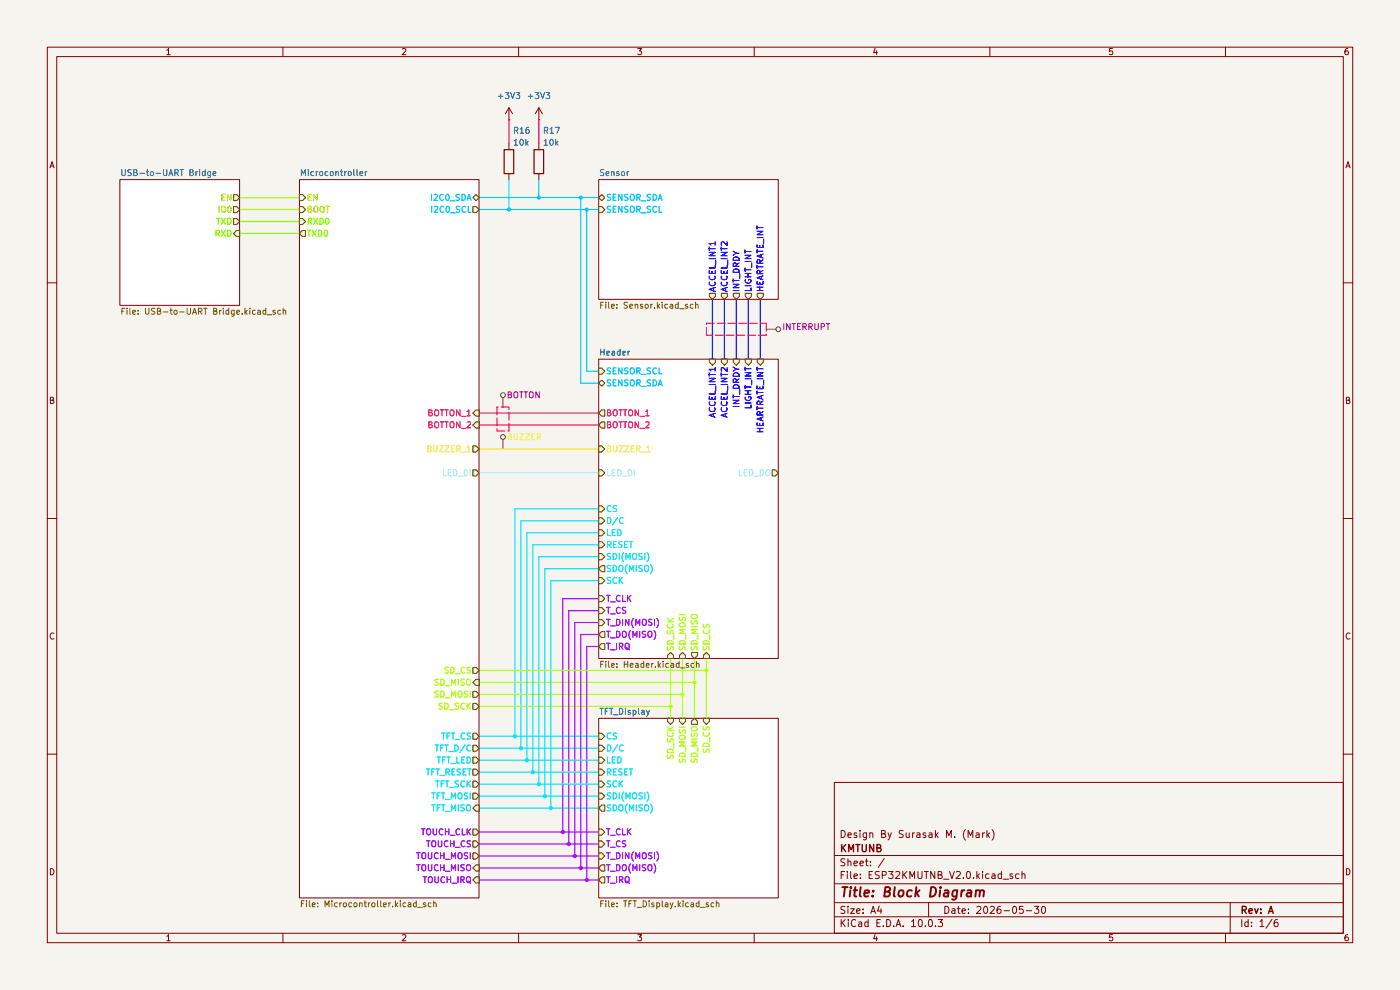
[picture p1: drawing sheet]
(kicad_sch
 (version 20260306)
 (generator "eeschema")
 (generator_version "10.0")
 (paper "A4")
 (title_block
  (title "${SHEETNAME}")
  (date "2026-05-30")
  (rev "A")
  (company "KMTUNB")
  (comment 1 "Design By Surasak M. (Mark)"))
 (lib_symbols
  (symbol "Device:R"
   (pin_numbers (hide yes))
   (pin_names
    (offset 0)) (exclude_from_sim no) (in_bom yes) (on_board yes)
   (in_pos_files yes)
   (duplicate_pin_numbers_are_jumpers no)
   (property "Reference" "R" (at 2.032 0 90) (show_name no) (do_not_autoplace no) (effects (font (size 1.27 1.27))))
   (property "Value" "R" (at 0 0 90) (show_name no) (do_not_autoplace no) (effects (font (size 1.27 1.27))))
   (property "Footprint" "" (at -1.778 0 90) (show_name no) (do_not_autoplace no) (hide yes) (effects (font (size 1.27 1.27))))
   (property "Datasheet" "" (at 0 0 0) (show_name no) (do_not_autoplace no) (hide yes) (effects (font (size 1.27 1.27))))
   (property "Description" "Resistor" (at 0 0 0) (show_name no) (do_not_autoplace no) (hide yes) (effects (font (size 1.27 1.27))))
   (symbol "R_0_1"
    (rectangle (start -1.016 -2.54) (end 1.016 2.54) (stroke (width 0.254) (type default)) (fill (type none))))
   (symbol "R_1_1"
    (pin passive line (at 0 3.81 270) (length 1.27) (name "" (effects (font (size 1.27 1.27)))) (number "1" (effects (font (size 1.27 1.27)))))
    (pin passive line (at 0 -3.81 90) (length 1.27) (name "" (effects (font (size 1.27 1.27)))) (number "2" (effects (font (size 1.27 1.27))))))
   (embedded_fonts no))
  (symbol "power:+3V3"
   (power global)
   (pin_numbers (hide yes))
   (pin_names
    (offset 0) (hide yes)) (exclude_from_sim no) (in_bom yes) (on_board yes)
   (in_pos_files yes)
   (duplicate_pin_numbers_are_jumpers no)
   (property "Reference" "#PWR" (at 0 -3.81 0) (show_name no) (do_not_autoplace no) (hide yes) (effects (font (size 1.27 1.27))))
   (property "Value" "+3V3" (at 0 3.556 0) (show_name no) (do_not_autoplace no) (effects (font (size 1.27 1.27))))
   (property "Footprint" "" (at 0 0 0) (show_name no) (do_not_autoplace no) (hide yes) (effects (font (size 1.27 1.27))))
   (property "Datasheet" "" (at 0 0 0) (show_name no) (do_not_autoplace no) (hide yes) (effects (font (size 1.27 1.27))))
   (property "Description" "Power symbol creates a global label with name \"+3V3\"" (at 0 0 0) (show_name no) (do_not_autoplace no) (hide yes) (effects (font (size 1.27 1.27))))
   (symbol "+3V3_0_1"
    (polyline (pts (xy -0.762 1.27) (xy 0 2.54)) (stroke (width 0) (type default)) (fill (type none)))
    (polyline (pts (xy 0 2.54) (xy 0.762 1.27)) (stroke (width 0) (type default)) (fill (type none)))
    (polyline (pts (xy 0 0) (xy 0 2.54)) (stroke (width 0) (type default)) (fill (type none))))
   (symbol "+3V3_1_1"
    (pin power_in line (at 0 0 90) (length 0) (name "" (effects (font (size 1.27 1.27)))) (number "1" (effects (font (size 1.27 1.27))))))
   (embedded_fonts no)))
 (junction
  (at 142.24 149.86)
  (diameter 0)
  (color 0 0 0 0))
 (junction
  (at 113.03 163.83)
  (diameter 0)
  (color 0 0 0 0))
 (junction
  (at 147.32 144.78)
  (diameter 0)
  (color 0 0 0 0))
 (junction
  (at 111.76 161.29)
  (diameter 0)
  (color 0 0 0 0))
 (junction
  (at 144.78 147.32)
  (diameter 0)
  (color 0 0 0 0))
 (junction
  (at 123.19 184.15)
  (diameter 0)
  (color 0 0 0 0))
 (junction
  (at 124.46 44.45)
  (diameter 0)
  (color 0 0 0 0))
 (junction
  (at 114.3 41.91)
  (diameter 0)
  (color 0 0 0 0))
 (junction
  (at 109.22 156.21)
  (diameter 0)
  (color 0 0 0 0))
 (junction
  (at 115.57 168.91)
  (diameter 0)
  (color 0 0 0 0))
 (junction
  (at 114.3 166.37)
  (diameter 0)
  (color 0 0 0 0))
 (junction
  (at 120.65 179.07)
  (diameter 0)
  (color 0 0 0 0))
 (junction
  (at 121.92 181.61)
  (diameter 0)
  (color 0 0 0 0))
 (junction
  (at 116.84 171.45)
  (diameter 0)
  (color 0 0 0 0))
 (junction
  (at 124.46 186.69)
  (diameter 0)
  (color 0 0 0 0))
 (junction
  (at 107.95 44.45)
  (diameter 0)
  (color 0 0 0 0))
 (junction
  (at 110.49 158.75)
  (diameter 0)
  (color 0 0 0 0))
 (junction
  (at 123.19 41.91)
  (diameter 0)
  (color 0 0 0 0))
 (junction
  (at 119.38 176.53)
  (diameter 0)
  (color 0 0 0 0))
 (junction
  (at 149.86 142.24)
  (diameter 0)
  (color 0 0 0 0))
 (wire
  (pts (xy 149.86 139.7) (xy 149.86 142.24))
  (stroke (width 0) (type default)))
 (wire
  (pts (xy 101.6 179.07) (xy 120.65 179.07))
  (stroke (width 0) (type default)))
 (wire
  (pts (xy 123.19 41.91) (xy 127 41.91))
  (stroke (width 0) (type default)))
 (wire
  (pts (xy 144.78 152.4) (xy 144.78 147.32))
  (stroke (width 0) (type default)))
 (wire
  (pts (xy 101.6 100.33) (xy 127 100.33))
  (stroke (width 0) (type default)))
 (wire
  (pts (xy 147.32 144.78) (xy 101.6 144.78))
  (stroke (width 0) (type default)))
 (wire
  (pts (xy 124.46 186.69) (xy 127 186.69))
  (stroke (width 0) (type default)))
 (wire
  (pts (xy 127 110.49) (xy 110.49 110.49))
  (stroke (width 0) (type default)))
 (wire
  (pts (xy 119.38 176.53) (xy 127 176.53))
  (stroke (width 0) (type default)))
 (wire
  (pts (xy 123.19 184.15) (xy 127 184.15))
  (stroke (width 0) (type default)))
 (wire
  (pts (xy 116.84 171.45) (xy 127 171.45))
  (stroke (width 0) (type default)))
 (wire
  (pts (xy 156.21 63.5) (xy 156.21 76.2))
  (stroke (width 0) (type default)))
 (wire
  (pts (xy 114.3 25.4) (xy 114.3 30.48))
  (stroke (width 0) (type default)))
 (wire
  (pts (xy 101.6 95.25) (xy 127 95.25))
  (stroke (width 0) (type default)))
 (wire
  (pts (xy 101.6 161.29) (xy 111.76 161.29))
  (stroke (width 0) (type default)))
 (wire
  (pts (xy 109.22 156.21) (xy 127 156.21))
  (stroke (width 0) (type default)))
 (wire
  (pts (xy 120.65 129.54) (xy 120.65 179.07))
  (stroke (width 0) (type default)))
 (wire
  (pts (xy 114.3 41.91) (xy 123.19 41.91))
  (stroke (width 0) (type default)))
 (wire
  (pts (xy 124.46 78.74) (xy 124.46 44.45))
  (stroke (width 0) (type default)))
 (wire
  (pts (xy 127 118.11) (xy 114.3 118.11))
  (stroke (width 0) (type default)))
 (wire
  (pts (xy 149.86 142.24) (xy 101.6 142.24))
  (stroke (width 0) (type default)))
 (wire
  (pts (xy 147.32 139.7) (xy 147.32 144.78))
  (stroke (width 0) (type default)))
 (wire
  (pts (xy 147.32 152.4) (xy 147.32 144.78))
  (stroke (width 0) (type default)))
 (wire
  (pts (xy 110.49 110.49) (xy 110.49 158.75))
  (stroke (width 0) (type default)))
 (wire
  (pts (xy 101.6 156.21) (xy 109.22 156.21))
  (stroke (width 0) (type default)))
 (wire
  (pts (xy 121.92 132.08) (xy 121.92 181.61))
  (stroke (width 0) (type default)))
 (wire
  (pts (xy 101.6 176.53) (xy 119.38 176.53))
  (stroke (width 0) (type default)))
 (wire
  (pts (xy 119.38 127) (xy 119.38 176.53))
  (stroke (width 0) (type default)))
 (wire
  (pts (xy 127 81.28) (xy 123.19 81.28))
  (stroke (width 0) (type default)))
 (wire
  (pts (xy 50.8 41.91) (xy 63.5 41.91))
  (stroke (width 0) (type default)))
 (wire
  (pts (xy 115.57 120.65) (xy 115.57 168.91))
  (stroke (width 0) (type default)))
 (wire
  (pts (xy 50.8 44.45) (xy 63.5 44.45))
  (stroke (width 0) (type default)))
 (wire
  (pts (xy 149.86 152.4) (xy 149.86 142.24))
  (stroke (width 0) (type default)))
 (wire
  (pts (xy 101.6 44.45) (xy 107.95 44.45))
  (stroke (width 0) (type default)))
 (wire
  (pts (xy 158.75 63.5) (xy 158.75 76.2))
  (stroke (width 0) (type default)))
 (wire
  (pts (xy 127 132.08) (xy 121.92 132.08))
  (stroke (width 0) (type default)))
 (wire
  (pts (xy 142.24 149.86) (xy 101.6 149.86))
  (stroke (width 0) (type default)))
 (wire
  (pts (xy 127 107.95) (xy 109.22 107.95))
  (stroke (width 0) (type default)))
 (wire
  (pts (xy 109.22 107.95) (xy 109.22 156.21))
  (stroke (width 0) (type default)))
 (wire
  (pts (xy 107.95 25.4) (xy 107.95 30.48))
  (stroke (width 0) (type default)))
 (wire
  (pts (xy 110.49 158.75) (xy 127 158.75))
  (stroke (width 0) (type default)))
 (wire
  (pts (xy 114.3 38.1) (xy 114.3 41.91))
  (stroke (width 0) (type default)))
 (wire
  (pts (xy 127 78.74) (xy 124.46 78.74))
  (stroke (width 0) (type default)))
 (wire
  (pts (xy 101.6 181.61) (xy 121.92 181.61))
  (stroke (width 0) (type default)))
 (wire
  (pts (xy 114.3 118.11) (xy 114.3 166.37))
  (stroke (width 0) (type default)))
 (wire
  (pts (xy 127 129.54) (xy 120.65 129.54))
  (stroke (width 0) (type default)))
 (wire
  (pts (xy 124.46 44.45) (xy 127 44.45))
  (stroke (width 0) (type default)))
 (wire
  (pts (xy 151.13 63.5) (xy 151.13 76.2))
  (stroke (width 0) (type default)))
 (wire
  (pts (xy 127 137.16) (xy 124.46 137.16))
  (stroke (width 0) (type default)))
 (wire
  (pts (xy 116.84 123.19) (xy 116.84 171.45))
  (stroke (width 0) (type default)))
 (wire
  (pts (xy 123.19 134.62) (xy 123.19 184.15))
  (stroke (width 0) (type default)))
 (wire
  (pts (xy 113.03 163.83) (xy 127 163.83))
  (stroke (width 0) (type default)))
 (wire
  (pts (xy 101.6 166.37) (xy 114.3 166.37))
  (stroke (width 0) (type default)))
 (wire
  (pts (xy 153.67 63.5) (xy 153.67 76.2))
  (stroke (width 0) (type default)))
 (wire
  (pts (xy 111.76 161.29) (xy 127 161.29))
  (stroke (width 0) (type default)))
 (wire
  (pts (xy 127 113.03) (xy 111.76 113.03))
  (stroke (width 0) (type default)))
 (wire
  (pts (xy 127 123.19) (xy 116.84 123.19))
  (stroke (width 0) (type default)))
 (wire
  (pts (xy 127 115.57) (xy 113.03 115.57))
  (stroke (width 0) (type default)))
 (wire
  (pts (xy 101.6 147.32) (xy 144.78 147.32))
  (stroke (width 0) (type default)))
 (wire
  (pts (xy 101.6 41.91) (xy 114.3 41.91))
  (stroke (width 0) (type default)))
 (wire
  (pts (xy 101.6 90.17) (xy 127 90.17))
  (stroke (width 0) (type default)))
 (wire
  (pts (xy 123.19 81.28) (xy 123.19 41.91))
  (stroke (width 0) (type default)))
 (wire
  (pts (xy 101.6 186.69) (xy 124.46 186.69))
  (stroke (width 0) (type default)))
 (wire
  (pts (xy 101.6 168.91) (xy 115.57 168.91))
  (stroke (width 0) (type default)))
 (wire
  (pts (xy 114.3 166.37) (xy 127 166.37))
  (stroke (width 0) (type default)))
 (wire
  (pts (xy 127 120.65) (xy 115.57 120.65))
  (stroke (width 0) (type default)))
 (wire
  (pts (xy 127 134.62) (xy 123.19 134.62))
  (stroke (width 0) (type default)))
 (wire
  (pts (xy 50.8 49.53) (xy 63.5 49.53))
  (stroke (width 0) (type default)))
 (wire
  (pts (xy 113.03 115.57) (xy 113.03 163.83))
  (stroke (width 0) (type default)))
 (wire
  (pts (xy 161.29 63.5) (xy 161.29 76.2))
  (stroke (width 0) (type default)))
 (wire
  (pts (xy 124.46 137.16) (xy 124.46 186.69))
  (stroke (width 0) (type default)))
 (wire
  (pts (xy 101.6 158.75) (xy 110.49 158.75))
  (stroke (width 0) (type default)))
 (wire
  (pts (xy 101.6 163.83) (xy 113.03 163.83))
  (stroke (width 0) (type default)))
 (wire
  (pts (xy 119.38 127) (xy 127 127))
  (stroke (width 0) (type default)))
 (wire
  (pts (xy 101.6 87.63) (xy 127 87.63))
  (stroke (width 0) (type default)))
 (wire
  (pts (xy 121.92 181.61) (xy 127 181.61))
  (stroke (width 0) (type default)))
 (wire
  (pts (xy 111.76 113.03) (xy 111.76 161.29))
  (stroke (width 0) (type default)))
 (wire
  (pts (xy 142.24 139.7) (xy 142.24 149.86))
  (stroke (width 0) (type default)))
 (wire
  (pts (xy 120.65 179.07) (xy 127 179.07))
  (stroke (width 0) (type default)))
 (wire
  (pts (xy 50.8 46.99) (xy 63.5 46.99))
  (stroke (width 0) (type default)))
 (wire
  (pts (xy 101.6 171.45) (xy 116.84 171.45))
  (stroke (width 0) (type default)))
 (wire
  (pts (xy 142.24 152.4) (xy 142.24 149.86))
  (stroke (width 0) (type default)))
 (wire
  (pts (xy 115.57 168.91) (xy 127 168.91))
  (stroke (width 0) (type default)))
 (wire
  (pts (xy 144.78 139.7) (xy 144.78 147.32))
  (stroke (width 0) (type default)))
 (wire
  (pts (xy 107.95 38.1) (xy 107.95 44.45))
  (stroke (width 0) (type default)))
 (wire
  (pts (xy 101.6 184.15) (xy 123.19 184.15))
  (stroke (width 0) (type default)))
 (wire
  (pts (xy 107.95 44.45) (xy 124.46 44.45))
  (stroke (width 0) (type default)))
 (rule_area
  (exclude_from_sim no)
  (in_bom yes)
  (on_board yes)
  (dnp no)
  (polyline (pts (xy 105.41 86.36) (xy 105.41 91.44) (xy 107.95 91.44) (xy 107.95 86.36)) (stroke (width 0) (type dash)) (fill (type none))))
 (rule_area
  (exclude_from_sim no)
  (in_bom yes)
  (on_board yes)
  (dnp no)
  (polyline (pts (xy 149.86 68.58) (xy 162.56 68.58) (xy 162.56 71.12) (xy 149.86 71.12)) (stroke (width 0) (type dash)) (fill (type none))))
 (netclass_flag ""
  (length 2.54)
  (shape round)
  (at 162.56 69.85 270)
  (effects (font (size 1.27 1.27)) (justify right bottom))
  (property "Net Class" "INTERRUPT" (at 165.862 69.342 0) (show_name no) (do_not_autoplace no) (effects (font (size 1.27 1.27)) (justify left)))
  (property "Component Class" "" (at -34.29 8.89 0) (show_name no) (do_not_autoplace no) (effects (font (size 1.27 1.27)
    (italic yes)))))
 (netclass_flag ""
  (length 2.54)
  (shape round)
  (at 106.68 86.36 0)
  (fields_autoplaced yes)
  (effects (font (size 1.27 1.27)) (justify left bottom))
  (property "Net Class" "BOTTON" (at 107.3785 83.82 0) (show_name no) (do_not_autoplace no) (effects (font (size 1.27 1.27)) (justify left)))
  (property "Component Class" "" (at -97.79 -67.31 0) (show_name no) (do_not_autoplace no) (effects (font (size 1.27 1.27)
    (italic yes)))))
 (netclass_flag ""
  (length 2.54)
  (shape round)
  (at 106.68 95.25 0)
  (fields_autoplaced yes)
  (effects (font (size 1.27 1.27)) (justify left bottom))
  (property "Net Class" "BUZZER" (at 107.3785 92.71 0) (show_name no) (do_not_autoplace no) (effects (font (size 1.27 1.27)) (justify left)))
  (property "Component Class" "" (at -97.79 -58.42 0) (show_name no) (do_not_autoplace no) (effects (font (size 1.27 1.27)
    (italic yes)))))
 (symbol
  (lib_id "power:+3V3")
  (at 114.3 25.4 0)
  (unit 1)
  (body_style 1)
  (exclude_from_sim no)
  (in_bom yes)
  (on_board yes)
  (in_pos_files yes)
  (dnp no)
  (fields_autoplaced yes)
  (property "Reference" "#PWR021" (at 114.3 29.21 0) (hide yes) (show_name no) (do_not_autoplace no) (effects (font (size 1.27 1.27))))
  (property "Value" "+3V3" (at 114.3 20.32 0) (show_name no) (do_not_autoplace no) (effects (font (size 1.27 1.27))))
  (property "Footprint" "" (at 114.3 25.4 0) (hide yes) (show_name no) (do_not_autoplace no) (effects (font (size 1.27 1.27))))
  (property "Datasheet" "" (at 114.3 25.4 0) (hide yes) (show_name no) (do_not_autoplace no) (effects (font (size 1.27 1.27))))
  (property "Description" "Power symbol creates a global label with name \"+3V3\"" (at 114.3 25.4 0) (hide yes) (show_name no) (do_not_autoplace no) (effects (font (size 1.27 1.27))))
  (pin "1"))
 (symbol
  (lib_id "Device:R")
  (at 114.3 34.29 180)
  (unit 1)
  (body_style 1)
  (exclude_from_sim no)
  (in_bom yes)
  (on_board yes)
  (in_pos_files yes)
  (dnp no)
  (property "Reference" "R17" (at 115.062 27.686 0) (show_name no) (do_not_autoplace no) (effects (font (size 1.27 1.27)) (justify right)))
  (property "Value" "10k" (at 115.062 30.226 0) (show_name no) (do_not_autoplace no) (effects (font (size 1.27 1.27)) (justify right)))
  (property "Footprint" "Resistor_SMD:R_0603_1608Metric_Pad0.98x0.95mm_HandSolder" (at 116.078 34.29 90) (hide yes) (show_name no) (do_not_autoplace no) (effects (font (size 1.27 1.27))))
  (property "Datasheet" "https://www.lcsc.com/datasheet/C25804.pdf" (at 114.3 34.29 0) (hide yes) (show_name no) (do_not_autoplace no) (effects (font (size 1.27 1.27))))
  (property "Description" "-55℃~+155℃ 100mW 10kΩ 75V Thick Film Resistor ±1% ±100ppm/℃ 0603 Chip Resistor - Surface Mount ROHS" (at 114.3 34.29 0) (hide yes) (show_name no) (do_not_autoplace no) (effects (font (size 1.27 1.27))))
  (property "MPN" "0603WAF1002T5E" (at 114.3 34.29 0) (hide yes) (show_name no) (do_not_autoplace no) (effects (font (size 1.27 1.27))))
  (property "SKU" "C25804" (at 114.3 34.29 0) (hide yes) (show_name no) (do_not_autoplace no) (effects (font (size 1.27 1.27))))
  (property "LCSC" "https://www.lcsc.com/product-detail/C25804.html" (at 114.3 34.29 0) (hide yes) (show_name no) (do_not_autoplace no) (effects (font (size 1.27 1.27))))
  (property "Manufacturer" "UNI-ROYAL(Uniroyal Elec)" (at 114.3 34.29 0) (hide yes) (show_name no) (do_not_autoplace no) (effects (font (size 1.27 1.27))))
  (pin "1")
  (pin "2"))
 (symbol
  (lib_id "power:+3V3")
  (at 107.95 25.4 0)
  (unit 1)
  (body_style 1)
  (exclude_from_sim no)
  (in_bom yes)
  (on_board yes)
  (in_pos_files yes)
  (dnp no)
  (fields_autoplaced yes)
  (property "Reference" "#PWR022" (at 107.95 29.21 0) (hide yes) (show_name no) (do_not_autoplace no) (effects (font (size 1.27 1.27))))
  (property "Value" "+3V3" (at 107.95 20.32 0) (show_name no) (do_not_autoplace no) (effects (font (size 1.27 1.27))))
  (property "Footprint" "" (at 107.95 25.4 0) (hide yes) (show_name no) (do_not_autoplace no) (effects (font (size 1.27 1.27))))
  (property "Datasheet" "" (at 107.95 25.4 0) (hide yes) (show_name no) (do_not_autoplace no) (effects (font (size 1.27 1.27))))
  (property "Description" "Power symbol creates a global label with name \"+3V3\"" (at 107.95 25.4 0) (hide yes) (show_name no) (do_not_autoplace no) (effects (font (size 1.27 1.27))))
  (pin "1"))
 (symbol
  (lib_id "Device:R")
  (at 107.95 34.29 180)
  (unit 1)
  (body_style 1)
  (exclude_from_sim no)
  (in_bom yes)
  (on_board yes)
  (in_pos_files yes)
  (dnp no)
  (property "Reference" "R16" (at 108.712 27.686 0) (show_name no) (do_not_autoplace no) (effects (font (size 1.27 1.27)) (justify right)))
  (property "Value" "10k" (at 108.712 30.226 0) (show_name no) (do_not_autoplace no) (effects (font (size 1.27 1.27)) (justify right)))
  (property "Footprint" "Resistor_SMD:R_0603_1608Metric_Pad0.98x0.95mm_HandSolder" (at 109.728 34.29 90) (hide yes) (show_name no) (do_not_autoplace no) (effects (font (size 1.27 1.27))))
  (property "Datasheet" "https://www.lcsc.com/datasheet/C25804.pdf" (at 107.95 34.29 0) (hide yes) (show_name no) (do_not_autoplace no) (effects (font (size 1.27 1.27))))
  (property "Description" "-55℃~+155℃ 100mW 10kΩ 75V Thick Film Resistor ±1% ±100ppm/℃ 0603 Chip Resistor - Surface Mount ROHS" (at 107.95 34.29 0) (hide yes) (show_name no) (do_not_autoplace no) (effects (font (size 1.27 1.27))))
  (property "MPN" "0603WAF1002T5E" (at 107.95 34.29 0) (hide yes) (show_name no) (do_not_autoplace no) (effects (font (size 1.27 1.27))))
  (property "SKU" "C25804" (at 107.95 34.29 0) (hide yes) (show_name no) (do_not_autoplace no) (effects (font (size 1.27 1.27))))
  (property "LCSC" "https://www.lcsc.com/product-detail/C25804.html" (at 107.95 34.29 0) (hide yes) (show_name no) (do_not_autoplace no) (effects (font (size 1.27 1.27))))
  (property "Manufacturer" "UNI-ROYAL(Uniroyal Elec)" (at 107.95 34.29 0) (hide yes) (show_name no) (do_not_autoplace no) (effects (font (size 1.27 1.27))))
  (pin "1")
  (pin "2"))
 (sheet
  (at 127 38.1)
  (size 38.1 25.4)
  (exclude_from_sim no)
  (in_bom yes)
  (on_board yes)
  (dnp no)
  (fields_autoplaced yes)
  (stroke (width 0.1524) (type solid))
  (fill (color 0 0 0 0))
  (property "Sheetname" "Sensor" (at 127 37.3884 0) (show_name no) (do_not_autoplace no) (effects (font (size 1.27 1.27)) (justify left bottom)))
  (property "Sheetfile" "Sensor.kicad_sch" (at 127 64.0846 0) (show_name no) (do_not_autoplace no) (effects (font (size 1.27 1.27)) (justify left top)))
  (pin "ACCEL_INT1" output (at 151.13 63.5 270) (effects (font (size 1.27 1.27)) (justify left)))
  (pin "ACCEL_INT2" output (at 153.67 63.5 270) (effects (font (size 1.27 1.27)) (justify left)))
  (pin "INT_DRDY" output (at 156.21 63.5 270) (effects (font (size 1.27 1.27)) (justify left)))
  (pin "LIGHT_INT" output (at 158.75 63.5 270) (effects (font (size 1.27 1.27)) (justify left)))
  (pin "SENSOR_SCL" input (at 127 44.45 180) (effects (font (size 1.27 1.27)) (justify left)))
  (pin "SENSOR_SDA" bidirectional (at 127 41.91 180) (effects (font (size 1.27 1.27)) (justify left)))
  (pin "HEARTRATE_INT" output (at 161.29 63.5 270) (effects (font (size 1.27 1.27)) (justify left))))
 (sheet
  (at 63.5 38.1)
  (size 38.1 152.4)
  (exclude_from_sim no)
  (in_bom yes)
  (on_board yes)
  (dnp no)
  (fields_autoplaced yes)
  (stroke (width 0.1524) (type solid))
  (fill (color 0 0 0 0))
  (property "Sheetname" "Microcontroller" (at 63.5 37.3884 0) (show_name no) (do_not_autoplace no) (effects (font (size 1.27 1.27)) (justify left bottom)))
  (property "Sheetfile" "Microcontroller.kicad_sch" (at 63.5 191.0846 0) (show_name no) (do_not_autoplace no) (effects (font (size 1.27 1.27)) (justify left top)))
  (pin "I2C0_SCL" output (at 101.6 44.45 0) (effects (font (size 1.27 1.27)) (justify right)))
  (pin "I2C0_SDA" bidirectional (at 101.6 41.91 0) (effects (font (size 1.27 1.27)) (justify right)))
  (pin "EN" input (at 63.5 41.91 180) (effects (font (size 1.27 1.27)) (justify left)))
  (pin "TFT_CS" output (at 101.6 156.21 0) (effects (font (size 1.27 1.27)) (justify right)))
  (pin "TFT_D{slash}C" output (at 101.6 158.75 0) (effects (font (size 1.27 1.27)) (justify right)))
  (pin "TFT_LED" output (at 101.6 161.29 0) (effects (font (size 1.27 1.27)) (justify right)))
  (pin "TFT_MISO" input (at 101.6 171.45 0) (effects (font (size 1.27 1.27)) (justify right)))
  (pin "TFT_MOSI" output (at 101.6 168.91 0) (effects (font (size 1.27 1.27)) (justify right)))
  (pin "TFT_RESET" output (at 101.6 163.83 0) (effects (font (size 1.27 1.27)) (justify right)))
  (pin "TFT_SCK" output (at 101.6 166.37 0) (effects (font (size 1.27 1.27)) (justify right)))
  (pin "SD_CS" output (at 101.6 142.24 0) (effects (font (size 1.27 1.27)) (justify right)))
  (pin "SD_MISO" input (at 101.6 144.78 0) (effects (font (size 1.27 1.27)) (justify right)))
  (pin "SD_MOSI" output (at 101.6 147.32 0) (effects (font (size 1.27 1.27)) (justify right)))
  (pin "SD_SCK" output (at 101.6 149.86 0) (effects (font (size 1.27 1.27)) (justify right)))
  (pin "TOUCH_CLK" output (at 101.6 176.53 0) (effects (font (size 1.27 1.27)) (justify right)))
  (pin "TOUCH_CS" output (at 101.6 179.07 0) (effects (font (size 1.27 1.27)) (justify right)))
  (pin "TOUCH_IRQ" input (at 101.6 186.69 0) (effects (font (size 1.27 1.27)) (justify right)))
  (pin "TOUCH_MISO" input (at 101.6 184.15 0) (effects (font (size 1.27 1.27)) (justify right)))
  (pin "TOUCH_MOSI" output (at 101.6 181.61 0) (effects (font (size 1.27 1.27)) (justify right)))
  (pin "RXD0" input (at 63.5 46.99 180) (effects (font (size 1.27 1.27)) (justify left)))
  (pin "TXD0" output (at 63.5 49.53 180) (effects (font (size 1.27 1.27)) (justify left)))
  (pin "BOOT" input (at 63.5 44.45 180) (effects (font (size 1.27 1.27)) (justify left)))
  (pin "BOTTON_1" input (at 101.6 87.63 0) (effects (font (size 1.27 1.27)) (justify right)))
  (pin "BOTTON_2" input (at 101.6 90.17 0) (effects (font (size 1.27 1.27)) (justify right)))
  (pin "BUZZER_1" output (at 101.6 95.25 0) (effects (font (size 1.27 1.27)) (justify right)))
  (pin "LED_DI" output (at 101.6 100.33 0) (effects (font (size 1.27 1.27)) (justify right))))
 (sheet
  (at 127 152.4)
  (size 38.1 38.1)
  (exclude_from_sim no)
  (in_bom yes)
  (on_board yes)
  (dnp no)
  (fields_autoplaced yes)
  (stroke (width 0.1524) (type solid))
  (fill (color 0 0 0 0))
  (property "Sheetname" "TFT_Display" (at 127 151.6884 0) (show_name no) (do_not_autoplace no) (effects (font (size 1.27 1.27)) (justify left bottom)))
  (property "Sheetfile" "TFT_Display.kicad_sch" (at 127 191.0846 0) (show_name no) (do_not_autoplace no) (effects (font (size 1.27 1.27)) (justify left top)))
  (pin "CS" input (at 127 156.21 180) (effects (font (size 1.27 1.27)) (justify left)))
  (pin "D/C" input (at 127 158.75 180) (effects (font (size 1.27 1.27)) (justify left)))
  (pin "LED" input (at 127 161.29 180) (effects (font (size 1.27 1.27)) (justify left)))
  (pin "RESET" input (at 127 163.83 180) (effects (font (size 1.27 1.27)) (justify left)))
  (pin "SCK" input (at 127 166.37 180) (effects (font (size 1.27 1.27)) (justify left)))
  (pin "SDI(MOSI)" input (at 127 168.91 180) (effects (font (size 1.27 1.27)) (justify left)))
  (pin "SDO(MISO)" output (at 127 171.45 180) (effects (font (size 1.27 1.27)) (justify left)))
  (pin "SD_CS" input (at 149.86 152.4 90) (effects (font (size 1.27 1.27)) (justify right)))
  (pin "SD_MISO" output (at 147.32 152.4 90) (effects (font (size 1.27 1.27)) (justify right)))
  (pin "SD_MOSI" input (at 144.78 152.4 90) (effects (font (size 1.27 1.27)) (justify right)))
  (pin "SD_SCK" input (at 142.24 152.4 90) (effects (font (size 1.27 1.27)) (justify right)))
  (pin "T_CLK" input (at 127 176.53 180) (effects (font (size 1.27 1.27)) (justify left)))
  (pin "T_CS" input (at 127 179.07 180) (effects (font (size 1.27 1.27)) (justify left)))
  (pin "T_DIN(MOSI)" input (at 127 181.61 180) (effects (font (size 1.27 1.27)) (justify left)))
  (pin "T_DO(MISO)" output (at 127 184.15 180) (effects (font (size 1.27 1.27)) (justify left)))
  (pin "T_IRQ" output (at 127 186.69 180) (effects (font (size 1.27 1.27)) (justify left))))
 (sheet
  (at 127 76.2)
  (size 38.1 63.5)
  (exclude_from_sim no)
  (in_bom yes)
  (on_board yes)
  (dnp no)
  (fields_autoplaced yes)
  (stroke (width 0.1524) (type solid))
  (fill (color 0 0 0 0))
  (property "Sheetname" "Header" (at 127 75.4884 0) (show_name no) (do_not_autoplace no) (effects (font (size 1.27 1.27)) (justify left bottom)))
  (property "Sheetfile" "Header.kicad_sch" (at 127 140.2846 0) (show_name no) (do_not_autoplace no) (effects (font (size 1.27 1.27)) (justify left top)))
  (pin "LIGHT_INT" input (at 158.75 76.2 90) (effects (font (size 1.27 1.27)) (justify right)))
  (pin "INT_DRDY" input (at 156.21 76.2 90) (effects (font (size 1.27 1.27)) (justify right)))
  (pin "ACCEL_INT2" input (at 153.67 76.2 90) (effects (font (size 1.27 1.27)) (justify right)))
  (pin "ACCEL_INT1" input (at 151.13 76.2 90) (effects (font (size 1.27 1.27)) (justify right)))
  (pin "CS" input (at 127 107.95 180) (effects (font (size 1.27 1.27)) (justify left)))
  (pin "SCK" input (at 127 123.19 180) (effects (font (size 1.27 1.27)) (justify left)))
  (pin "SDO(MISO)" output (at 127 120.65 180) (effects (font (size 1.27 1.27)) (justify left)))
  (pin "SDI(MOSI)" input (at 127 118.11 180) (effects (font (size 1.27 1.27)) (justify left)))
  (pin "D/C" input (at 127 110.49 180) (effects (font (size 1.27 1.27)) (justify left)))
  (pin "LED" input (at 127 113.03 180) (effects (font (size 1.27 1.27)) (justify left)))
  (pin "RESET" input (at 127 115.57 180) (effects (font (size 1.27 1.27)) (justify left)))
  (pin "T_CLK" input (at 127 127 180) (effects (font (size 1.27 1.27)) (justify left)))
  (pin "T_CS" input (at 127 129.54 180) (effects (font (size 1.27 1.27)) (justify left)))
  (pin "T_DIN(MOSI)" input (at 127 132.08 180) (effects (font (size 1.27 1.27)) (justify left)))
  (pin "T_DO(MISO)" output (at 127 134.62 180) (effects (font (size 1.27 1.27)) (justify left)))
  (pin "T_IRQ" output (at 127 137.16 180) (effects (font (size 1.27 1.27)) (justify left)))
  (pin "SD_CS" input (at 149.86 139.7 270) (effects (font (size 1.27 1.27)) (justify left)))
  (pin "SD_MISO" output (at 147.32 139.7 270) (effects (font (size 1.27 1.27)) (justify left)))
  (pin "SD_MOSI" input (at 144.78 139.7 270) (effects (font (size 1.27 1.27)) (justify left)))
  (pin "SD_SCK" input (at 142.24 139.7 270) (effects (font (size 1.27 1.27)) (justify left)))
  (pin "SENSOR_SCL" input (at 127 78.74 180) (effects (font (size 1.27 1.27)) (justify left)))
  (pin "SENSOR_SDA" bidirectional (at 127 81.28 180) (effects (font (size 1.27 1.27)) (justify left)))
  (pin "BUZZER_1" input (at 127 95.25 180) (effects (font (size 1.27 1.27)) (justify left)))
  (pin "LED_DI" input (at 127 100.33 180) (effects (font (size 1.27 1.27)) (justify left)))
  (pin "LED_DO" output (at 165.1 100.33 0) (effects (font (size 1.27 1.27)) (justify right)))
  (pin "HEARTRATE_INT" input (at 161.29 76.2 90) (effects (font (size 1.27 1.27)) (justify right)))
  (pin "BOTTON_2" output (at 127 90.17 180) (effects (font (size 1.27 1.27)) (justify left)))
  (pin "BOTTON_1" output (at 127 87.63 180) (effects (font (size 1.27 1.27)) (justify left))))
 (sheet
  (at 25.4 38.1)
  (size 25.4 26.67)
  (exclude_from_sim no)
  (in_bom yes)
  (on_board yes)
  (dnp no)
  (fields_autoplaced yes)
  (stroke (width 0.1524) (type solid))
  (fill (color 0 0 0 0))
  (property "Sheetname" "USB-to-UART Bridge" (at 25.4 37.3884 0) (show_name no) (do_not_autoplace no) (effects (font (size 1.27 1.27)) (justify left bottom)))
  (property "Sheetfile" "USB-to-UART Bridge.kicad_sch" (at 25.4 65.3546 0) (show_name no) (do_not_autoplace no) (effects (font (size 1.27 1.27)) (justify left top)))
  (pin "EN" output (at 50.8 41.91 0) (effects (font (size 1.27 1.27)) (justify right)))
  (pin "IO0" output (at 50.8 44.45 0) (effects (font (size 1.27 1.27)) (justify right)))
  (pin "RXD" input (at 50.8 49.53 0) (effects (font (size 1.27 1.27)) (justify right)))
  (pin "TXD" output (at 50.8 46.99 0) (effects (font (size 1.27 1.27)) (justify right))))
 (sheet_instances
  (path ""
   (page "1")))
 (embedded_fonts no))
